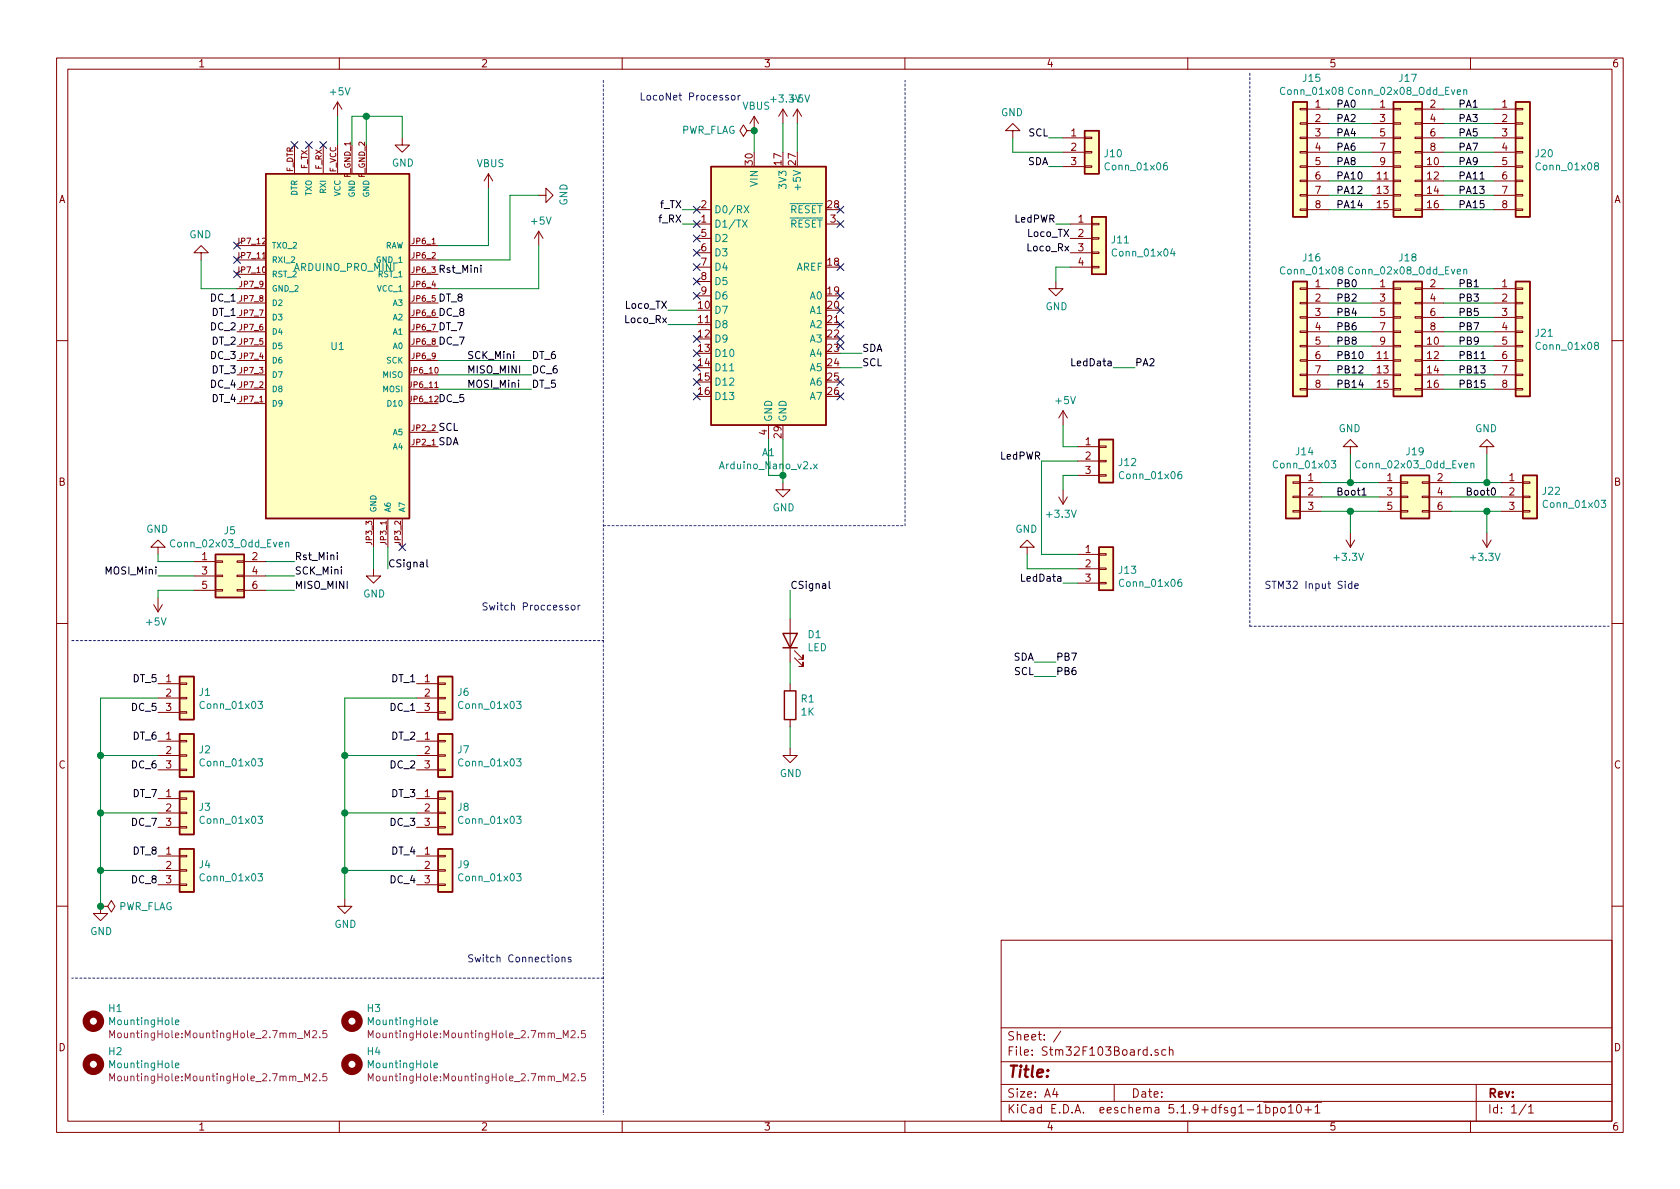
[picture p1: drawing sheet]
EESchema Schematic File Version 4
EELAYER 30 0
EELAYER END
$Descr A4 11693 8268
encoding utf-8
Sheet 1 1
Title ""
Date ""
Rev ""
Comp ""
Comment1 ""
Comment2 ""
Comment3 ""
Comment4 ""
$EndDescr
$Comp
L MCU_Module:Arduino_Nano_v2.x A1
U 1 1
P 5350 2050
F 0 "A1" H 5350 961 50  0000 C CNN
F 1 "Arduino_Nano_v2.x" H 5350 870 50  0000 C CNN
F 2 "Module:Arduino_Nano" H 5350 2050 50  0001 C CIN
F 3 "https://www.arduino.cc/en/uploads/Main/ArduinoNanoManual23.pdf" H 5350 2050 50  0001 C CNN
	1    5350 2050
	1    0    0    -1  
$EndComp
NoConn ~ 4850 1450
NoConn ~ 2050 1000
NoConn ~ 4850 1550
$Comp
L power:GND #PWR022
U 1 1
P 10350 3150
F 0 "#PWR022" H 10350 2900 50  0001 C CNN
F 1 "GND" H 10355 2977 50  0000 C CNN
F 2 "" H 10350 3150 50  0001 C CNN
F 3 "" H 10350 3150 50  0001 C CNN
	1    10350 3150
	-1   0    0    1   
$EndComp
Wire Wire Line
	5350 3300 5450 3300
Wire Wire Line
	5450 3300 5450 3350
Wire Wire Line
	5450 3050 5450 3300
Connection ~ 5450 3300
Wire Wire Line
	5350 3050 5350 3300
$Comp
L power:+5V #PWR010
U 1 1
P 3750 1700
F 0 "#PWR010" H 3750 1550 50  0001 C CNN
F 1 "+5V" H 3765 1873 50  0000 C CNN
F 2 "" H 3750 1700 50  0001 C CNN
F 3 "" H 3750 1700 50  0001 C CNN
	1    3750 1700
	1    0    0    -1  
$EndComp
$Comp
L power:+5V #PWR013
U 1 1
P 5550 850
F 0 "#PWR013" H 5550 700 50  0001 C CNN
F 1 "+5V" H 5565 1023 50  0000 C CNN
F 2 "" H 5550 850 50  0001 C CNN
F 3 "" H 5550 850 50  0001 C CNN
	1    5550 850 
	1    0    0    -1  
$EndComp
Wire Wire Line
	5550 1050 5550 850 
$Comp
L power:VBUS #PWR011
U 1 1
P 5250 900
F 0 "#PWR011" H 5250 750 50  0001 C CNN
F 1 "VBUS" H 5265 1073 50  0000 C CNN
F 2 "" H 5250 900 50  0001 C CNN
F 3 "" H 5250 900 50  0001 C CNN
	1    5250 900 
	1    0    0    -1  
$EndComp
$Comp
L power:VBUS #PWR08
U 1 1
P 3400 1300
F 0 "#PWR08" H 3400 1150 50  0001 C CNN
F 1 "VBUS" H 3415 1473 50  0000 C CNN
F 2 "" H 3400 1300 50  0001 C CNN
F 3 "" H 3400 1300 50  0001 C CNN
	1    3400 1300
	1    0    0    -1  
$EndComp
Wire Wire Line
	3400 1300 3400 1700
Wire Wire Line
	3400 1700 3050 1700
Wire Wire Line
	5250 900  5250 1050
Text Label 3050 3100 0    50   ~ 0
SDA
Text Label 3050 3000 0    50   ~ 0
SCL
Text Label 6000 2450 0    50   ~ 0
SDA
Text Label 6000 2550 0    50   ~ 0
SCL
Wire Wire Line
	6000 2450 5850 2450
Wire Wire Line
	6000 2550 5850 2550
Text Label 3250 2700 0    50   ~ 0
MOSI_Mini
Text Label 3050 1900 0    50   ~ 0
Rst_Mini
Text Label 3250 2500 0    50   ~ 0
SCK_Mini
Text Label 3250 2600 0    50   ~ 0
MISO_MINI
NoConn ~ 2150 1000
NoConn ~ 2250 1000
NoConn ~ 5850 1450
NoConn ~ 5850 1550
NoConn ~ 5850 1850
Text Label 1650 2200 2    50   ~ 0
DT_1
Text Label 1650 2400 2    50   ~ 0
DT_2
Text Label 1650 2600 2    50   ~ 0
DT_3
Text Label 1650 2800 2    50   ~ 0
DT_4
Text Label 3700 2700 0    50   ~ 0
DT_5
Text Label 3700 2500 0    50   ~ 0
DT_6
Text Label 3050 2300 0    50   ~ 0
DT_7
Text Label 3050 2100 0    50   ~ 0
DT_8
Text Label 1650 2100 2    50   ~ 0
DC_1
Text Label 1650 2300 2    50   ~ 0
DC_2
Text Label 1650 2500 2    50   ~ 0
DC_3
Text Label 1650 2700 2    50   ~ 0
DC_4
Text Label 3050 2800 0    50   ~ 0
DC_5
Text Label 3700 2600 0    50   ~ 0
DC_6
Text Label 3050 2400 0    50   ~ 0
DC_7
Text Label 3050 2200 0    50   ~ 0
DC_8
Text Label 4650 2150 2    50   ~ 0
Loco_TX
Text Label 4650 2250 2    50   ~ 0
Loco_Rx
Text Label 4750 1550 2    50   ~ 0
f_RX
Text Label 4750 1450 2    50   ~ 0
f_TX
Wire Wire Line
	4750 1450 4850 1450
Wire Wire Line
	4750 1550 4850 1550
Wire Wire Line
	4650 2250 4850 2250
Wire Wire Line
	4650 2150 4850 2150
NoConn ~ 2800 3800
Wire Wire Line
	3700 2500 3050 2500
Wire Wire Line
	3700 2600 3050 2600
Wire Wire Line
	3700 2700 3050 2700
$Comp
L Connector_Generic:Conn_01x03 J10
U 1 1
P 7600 1050
F 0 "J10" H 7680 1042 50  0000 L CNN
F 1 "Conn_01x06" H 7680 951 50  0000 L CNN
F 2 "Connector_PinHeader_2.54mm:PinHeader_1x03_P2.54mm_Vertical" H 7600 1050 50  0001 C CNN
F 3 "~" H 7600 1050 50  0001 C CNN
	1    7600 1050
	1    0    0    -1  
$EndComp
$Comp
L power:+3.3V #PWR012
U 1 1
P 5450 850
F 0 "#PWR012" H 5450 700 50  0001 C CNN
F 1 "+3.3V" H 5465 1023 50  0000 C CNN
F 2 "" H 5450 850 50  0001 C CNN
F 3 "" H 5450 850 50  0001 C CNN
	1    5450 850 
	1    0    0    -1  
$EndComp
Wire Wire Line
	5450 850  5450 1050
Text Label 7300 950  2    50   ~ 0
SCL
Text Label 7300 1150 2    50   ~ 0
SDA
Wire Wire Line
	7300 950  7400 950 
Wire Wire Line
	7300 1150 7400 1150
$Comp
L power:GND #PWR014
U 1 1
P 7050 950
F 0 "#PWR014" H 7050 700 50  0001 C CNN
F 1 "GND" H 7055 777 50  0000 C CNN
F 2 "" H 7050 950 50  0001 C CNN
F 3 "" H 7050 950 50  0001 C CNN
	1    7050 950 
	-1   0    0    1   
$EndComp
Wire Wire Line
	7050 950  7050 1050
$Comp
L Connector_Generic:Conn_01x03 J6
U 1 1
P 3100 4850
F 0 "J6" H 3180 4892 50  0000 L CNN
F 1 "Conn_01x03" H 3180 4801 50  0000 L CNN
F 2 "Connector_PinHeader_2.54mm:PinHeader_1x03_P2.54mm_Vertical" H 3100 4850 50  0001 C CNN
F 3 "~" H 3100 4850 50  0001 C CNN
	1    3100 4850
	1    0    0    -1  
$EndComp
$Comp
L Connector_Generic:Conn_01x03 J7
U 1 1
P 3100 5250
F 0 "J7" H 3180 5292 50  0000 L CNN
F 1 "Conn_01x03" H 3180 5201 50  0000 L CNN
F 2 "Connector_PinHeader_2.54mm:PinHeader_1x03_P2.54mm_Vertical" H 3100 5250 50  0001 C CNN
F 3 "~" H 3100 5250 50  0001 C CNN
	1    3100 5250
	1    0    0    -1  
$EndComp
$Comp
L Connector_Generic:Conn_01x03 J8
U 1 1
P 3100 5650
F 0 "J8" H 3180 5692 50  0000 L CNN
F 1 "Conn_01x03" H 3180 5601 50  0000 L CNN
F 2 "Connector_PinHeader_2.54mm:PinHeader_1x03_P2.54mm_Vertical" H 3100 5650 50  0001 C CNN
F 3 "~" H 3100 5650 50  0001 C CNN
	1    3100 5650
	1    0    0    -1  
$EndComp
$Comp
L Connector_Generic:Conn_01x03 J9
U 1 1
P 3100 6050
F 0 "J9" H 3180 6092 50  0000 L CNN
F 1 "Conn_01x03" H 3180 6001 50  0000 L CNN
F 2 "Connector_PinHeader_2.54mm:PinHeader_1x03_P2.54mm_Vertical" H 3100 6050 50  0001 C CNN
F 3 "~" H 3100 6050 50  0001 C CNN
	1    3100 6050
	1    0    0    -1  
$EndComp
$Comp
L Connector_Generic:Conn_01x03 J1
U 1 1
P 1300 4850
F 0 "J1" H 1380 4892 50  0000 L CNN
F 1 "Conn_01x03" H 1380 4801 50  0000 L CNN
F 2 "Connector_PinHeader_2.54mm:PinHeader_1x03_P2.54mm_Vertical" H 1300 4850 50  0001 C CNN
F 3 "~" H 1300 4850 50  0001 C CNN
	1    1300 4850
	1    0    0    -1  
$EndComp
$Comp
L Connector_Generic:Conn_01x03 J2
U 1 1
P 1300 5250
F 0 "J2" H 1380 5292 50  0000 L CNN
F 1 "Conn_01x03" H 1380 5201 50  0000 L CNN
F 2 "Connector_PinHeader_2.54mm:PinHeader_1x03_P2.54mm_Vertical" H 1300 5250 50  0001 C CNN
F 3 "~" H 1300 5250 50  0001 C CNN
	1    1300 5250
	1    0    0    -1  
$EndComp
$Comp
L Connector_Generic:Conn_01x03 J3
U 1 1
P 1300 5650
F 0 "J3" H 1380 5692 50  0000 L CNN
F 1 "Conn_01x03" H 1380 5601 50  0000 L CNN
F 2 "Connector_PinHeader_2.54mm:PinHeader_1x03_P2.54mm_Vertical" H 1300 5650 50  0001 C CNN
F 3 "~" H 1300 5650 50  0001 C CNN
	1    1300 5650
	1    0    0    -1  
$EndComp
$Comp
L Connector_Generic:Conn_01x03 J4
U 1 1
P 1300 6050
F 0 "J4" H 1380 6092 50  0000 L CNN
F 1 "Conn_01x03" H 1380 6001 50  0000 L CNN
F 2 "Connector_PinHeader_2.54mm:PinHeader_1x03_P2.54mm_Vertical" H 1300 6050 50  0001 C CNN
F 3 "~" H 1300 6050 50  0001 C CNN
	1    1300 6050
	1    0    0    -1  
$EndComp
$Comp
L power:GND #PWR06
U 1 1
P 2400 6250
F 0 "#PWR06" H 2400 6000 50  0001 C CNN
F 1 "GND" H 2405 6077 50  0000 C CNN
F 2 "" H 2400 6250 50  0001 C CNN
F 3 "" H 2400 6250 50  0001 C CNN
	1    2400 6250
	1    0    0    -1  
$EndComp
Wire Wire Line
	2400 6250 2400 6050
Wire Wire Line
	2400 6050 2900 6050
Wire Wire Line
	2400 6050 2400 5650
Wire Wire Line
	2400 5650 2900 5650
Connection ~ 2400 6050
Wire Wire Line
	2400 5650 2400 5250
Wire Wire Line
	2400 5250 2900 5250
Wire Wire Line
	2400 5250 2400 4850
Wire Wire Line
	2400 4850 2900 4850
Connection ~ 2400 5250
Connection ~ 2400 5650
$Comp
L power:GND #PWR01
U 1 1
P 700 6300
F 0 "#PWR01" H 700 6050 50  0001 C CNN
F 1 "GND" H 705 6127 50  0000 C CNN
F 2 "" H 700 6300 50  0001 C CNN
F 3 "" H 700 6300 50  0001 C CNN
	1    700  6300
	1    0    0    -1  
$EndComp
Wire Wire Line
	700  6300 700  6050
Wire Wire Line
	700  6050 1100 6050
Wire Wire Line
	1100 5650 700  5650
Wire Wire Line
	700  5650 700  6050
Connection ~ 700  6050
Wire Wire Line
	1100 5250 700  5250
Wire Wire Line
	700  5250 700  5650
Connection ~ 700  5650
Wire Wire Line
	1100 4850 700  4850
Wire Wire Line
	700  4850 700  5250
Connection ~ 700  5250
Text Label 2900 4750 2    50   ~ 0
DT_1
Text Label 2900 5150 2    50   ~ 0
DT_2
Text Label 2900 5550 2    50   ~ 0
DT_3
Text Label 2900 5950 2    50   ~ 0
DT_4
Text Label 2900 4950 2    50   ~ 0
DC_1
Text Label 2900 5350 2    50   ~ 0
DC_2
Text Label 2900 5750 2    50   ~ 0
DC_3
Text Label 2900 6150 2    50   ~ 0
DC_4
Text Label 1100 4750 2    50   ~ 0
DT_5
Text Label 1100 4950 2    50   ~ 0
DC_5
Text Label 1100 5350 2    50   ~ 0
DC_6
Text Label 1100 5150 2    50   ~ 0
DT_6
Text Label 1100 5550 2    50   ~ 0
DT_7
Text Label 1100 5750 2    50   ~ 0
DC_7
Text Label 1100 5950 2    50   ~ 0
DT_8
Text Label 1100 6150 2    50   ~ 0
DC_8
$Comp
L Connector_Generic:Conn_01x04 J11
U 1 1
P 7650 1650
F 0 "J11" H 7730 1642 50  0000 L CNN
F 1 "Conn_01x04" H 7730 1551 50  0000 L CNN
F 2 "Connector_JST:JST_XH_B4B-XH-A_1x04_P2.50mm_Vertical" H 7650 1650 50  0001 C CNN
F 3 "~" H 7650 1650 50  0001 C CNN
	1    7650 1650
	1    0    0    -1  
$EndComp
$Comp
L power:GND #PWR017
U 1 1
P 7350 1950
F 0 "#PWR017" H 7350 1700 50  0001 C CNN
F 1 "GND" H 7355 1777 50  0000 C CNN
F 2 "" H 7350 1950 50  0001 C CNN
F 3 "" H 7350 1950 50  0001 C CNN
	1    7350 1950
	1    0    0    -1  
$EndComp
Wire Wire Line
	7350 1950 7350 1850
Wire Wire Line
	7350 1850 7450 1850
Wire Wire Line
	7350 1550 7450 1550
Text Label 7450 1650 2    50   ~ 0
Loco_TX
Text Label 7450 1750 2    50   ~ 0
Loco_Rx
$Comp
L power:GND #PWR04
U 1 1
P 1400 1800
F 0 "#PWR04" H 1400 1550 50  0001 C CNN
F 1 "GND" H 1405 1627 50  0000 C CNN
F 2 "" H 1400 1800 50  0001 C CNN
F 3 "" H 1400 1800 50  0001 C CNN
	1    1400 1800
	-1   0    0    1   
$EndComp
Wire Wire Line
	1400 1800 1400 2000
Wire Wire Line
	1400 2000 1650 2000
NoConn ~ 4850 1650
NoConn ~ 4850 1750
NoConn ~ 4850 1850
NoConn ~ 4850 1950
NoConn ~ 4850 2050
NoConn ~ 4850 2350
NoConn ~ 4850 2450
NoConn ~ 4850 2550
NoConn ~ 4850 2650
NoConn ~ 5850 2750
NoConn ~ 5850 2650
NoConn ~ 5850 2400
NoConn ~ 5850 2350
NoConn ~ 5850 2250
NoConn ~ 5850 2150
NoConn ~ 5850 2050
NoConn ~ 4850 2750
NoConn ~ 1650 1800
NoConn ~ 1650 1700
Wire Wire Line
	7050 1050 7400 1050
$Comp
L Connector_Generic:Conn_01x03 J13
U 1 1
P 7700 3950
F 0 "J13" H 7780 3942 50  0000 L CNN
F 1 "Conn_01x06" H 7780 3851 50  0000 L CNN
F 2 "Connector_PinHeader_2.54mm:PinHeader_1x03_P2.54mm_Vertical" H 7700 3950 50  0001 C CNN
F 3 "~" H 7700 3950 50  0001 C CNN
	1    7700 3950
	1    0    0    -1  
$EndComp
$Comp
L power:GND #PWR015
U 1 1
P 7150 3850
F 0 "#PWR015" H 7150 3600 50  0001 C CNN
F 1 "GND" H 7155 3677 50  0000 C CNN
F 2 "" H 7150 3850 50  0001 C CNN
F 3 "" H 7150 3850 50  0001 C CNN
	1    7150 3850
	-1   0    0    1   
$EndComp
Wire Wire Line
	7150 3850 7150 3950
Wire Wire Line
	7150 3950 7500 3950
Wire Wire Line
	7250 3850 7500 3850
$Comp
L power:+5V #PWR018
U 1 1
P 7400 2950
F 0 "#PWR018" H 7400 2800 50  0001 C CNN
F 1 "+5V" H 7415 3123 50  0000 C CNN
F 2 "" H 7400 2950 50  0001 C CNN
F 3 "" H 7400 2950 50  0001 C CNN
	1    7400 2950
	1    0    0    -1  
$EndComp
Text Label 7400 4050 2    50   ~ 0
LedData
Wire Wire Line
	7400 4050 7500 4050
$Comp
L Connector_Generic:Conn_02x08_Odd_Even J17
U 1 1
P 9750 1050
F 0 "J17" H 9800 1567 50  0000 C CNN
F 1 "Conn_02x08_Odd_Even" H 9800 1476 50  0000 C CNN
F 2 "Connector_IDC:IDC-Header_2x08_P2.54mm_Vertical" H 9750 1050 50  0001 C CNN
F 3 "~" H 9750 1050 50  0001 C CNN
	1    9750 1050
	1    0    0    -1  
$EndComp
$Comp
L Connector_Generic:Conn_02x08_Odd_Even J18
U 1 1
P 9750 2300
F 0 "J18" H 9800 2817 50  0000 C CNN
F 1 "Conn_02x08_Odd_Even" H 9800 2726 50  0000 C CNN
F 2 "Connector_IDC:IDC-Header_2x08_P2.54mm_Vertical" H 9750 2300 50  0001 C CNN
F 3 "~" H 9750 2300 50  0001 C CNN
	1    9750 2300
	1    0    0    -1  
$EndComp
Text Label 9300 750  0    50   ~ 0
PA0
Text Label 10150 750  0    50   ~ 0
PA1
Text Label 9300 850  0    50   ~ 0
PA2
Text Label 10150 850  0    50   ~ 0
PA3
Text Label 9300 950  0    50   ~ 0
PA4
Text Label 10150 950  0    50   ~ 0
PA5
Text Label 9300 1050 0    50   ~ 0
PA6
Text Label 10150 1050 0    50   ~ 0
PA7
Text Label 9300 1150 0    50   ~ 0
PA8
Text Label 10150 1150 0    50   ~ 0
PA9
Text Label 9300 1250 0    50   ~ 0
PA10
Text Label 10150 1250 0    50   ~ 0
PA11
Text Label 9300 1350 0    50   ~ 0
PA12
Text Label 10150 1350 0    50   ~ 0
PA13
Text Label 9300 1450 0    50   ~ 0
PA14
Text Label 10150 1450 0    50   ~ 0
PA15
Text Label 9300 2000 0    50   ~ 0
PB0
Text Label 10150 2000 0    50   ~ 0
PB1
Text Label 9300 2100 0    50   ~ 0
PB2
Text Label 10150 2100 0    50   ~ 0
PB3
Text Label 9300 2200 0    50   ~ 0
PB4
Text Label 10150 2200 0    50   ~ 0
PB5
Text Label 9300 2300 0    50   ~ 0
PB6
Text Label 10150 2300 0    50   ~ 0
PB7
Text Label 9300 2400 0    50   ~ 0
PB8
Text Label 10150 2400 0    50   ~ 0
PB9
Text Label 9300 2500 0    50   ~ 0
PB10
Text Label 10150 2500 0    50   ~ 0
PB11
Text Label 9300 2600 0    50   ~ 0
PB12
Text Label 10150 2600 0    50   ~ 0
PB13
Text Label 9300 2700 0    50   ~ 0
PB14
Text Label 10150 2700 0    50   ~ 0
PB15
$Comp
L Connector_Generic:Conn_01x08 J21
U 1 1
P 10600 2300
F 0 "J21" H 10680 2292 50  0000 L CNN
F 1 "Conn_01x08" H 10680 2201 50  0000 L CNN
F 2 "Connector_PinHeader_2.54mm:PinHeader_1x08_P2.54mm_Vertical" H 10600 2300 50  0001 C CNN
F 3 "~" H 10600 2300 50  0001 C CNN
	1    10600 2300
	1    0    0    -1  
$EndComp
$Comp
L Connector_Generic:Conn_01x08 J16
U 1 1
P 9050 2300
F 0 "J16" H 8968 2817 50  0000 C CNN
F 1 "Conn_01x08" H 8968 2726 50  0000 C CNN
F 2 "Connector_PinHeader_2.54mm:PinHeader_1x08_P2.54mm_Vertical" H 9050 2300 50  0001 C CNN
F 3 "~" H 9050 2300 50  0001 C CNN
	1    9050 2300
	-1   0    0    -1  
$EndComp
$Comp
L Connector_Generic:Conn_01x08 J15
U 1 1
P 9050 1050
F 0 "J15" H 8968 1567 50  0000 C CNN
F 1 "Conn_01x08" H 8968 1476 50  0000 C CNN
F 2 "Connector_PinHeader_2.54mm:PinHeader_1x08_P2.54mm_Vertical" H 9050 1050 50  0001 C CNN
F 3 "~" H 9050 1050 50  0001 C CNN
	1    9050 1050
	-1   0    0    -1  
$EndComp
$Comp
L Connector_Generic:Conn_01x08 J20
U 1 1
P 10600 1050
F 0 "J20" H 10680 1042 50  0000 L CNN
F 1 "Conn_01x08" H 10680 951 50  0000 L CNN
F 2 "Connector_PinHeader_2.54mm:PinHeader_1x08_P2.54mm_Vertical" H 10600 1050 50  0001 C CNN
F 3 "~" H 10600 1050 50  0001 C CNN
	1    10600 1050
	1    0    0    -1  
$EndComp
Wire Wire Line
	10050 2700 10400 2700
Wire Wire Line
	10050 2600 10400 2600
Wire Wire Line
	10050 2500 10400 2500
Wire Wire Line
	10050 2400 10400 2400
Wire Wire Line
	10050 2300 10400 2300
Wire Wire Line
	10050 2200 10400 2200
Wire Wire Line
	10050 2100 10400 2100
Wire Wire Line
	10050 2000 10400 2000
Wire Wire Line
	9250 2000 9550 2000
Wire Wire Line
	9250 2100 9550 2100
Wire Wire Line
	9250 2200 9550 2200
Wire Wire Line
	9250 2300 9550 2300
Wire Wire Line
	9250 2400 9550 2400
Wire Wire Line
	9250 2500 9550 2500
Wire Wire Line
	9250 2600 9550 2600
Wire Wire Line
	9250 2700 9550 2700
Wire Wire Line
	9250 1450 9550 1450
Wire Wire Line
	9250 1350 9550 1350
Wire Wire Line
	9250 1250 9550 1250
Wire Wire Line
	9250 1150 9550 1150
Wire Wire Line
	9250 1050 9550 1050
Wire Wire Line
	9250 950  9550 950 
Wire Wire Line
	9250 850  9550 850 
Wire Wire Line
	9250 750  9550 750 
Wire Wire Line
	10050 1450 10400 1450
Wire Wire Line
	10050 1350 10400 1350
Wire Wire Line
	10050 1250 10400 1250
Wire Wire Line
	10050 1150 10400 1150
Wire Wire Line
	10050 1050 10400 1050
Wire Wire Line
	10050 950  10400 950 
Wire Wire Line
	10050 850  10400 850 
Wire Wire Line
	10050 750  10400 750 
$Comp
L Mechanical:MountingHole H1
U 1 1
P 650 7100
F 0 "H1" H 750 7191 50  0000 L CNN
F 1 "MountingHole" H 750 7100 50  0000 L CNN
F 2 "MountingHole:MountingHole_2.7mm_M2.5" H 750 7009 50  0000 L CNN
F 3 "~" H 650 7100 50  0001 C CNN
	1    650  7100
	1    0    0    -1  
$EndComp
$Comp
L Mechanical:MountingHole H2
U 1 1
P 650 7400
F 0 "H2" H 750 7491 50  0000 L CNN
F 1 "MountingHole" H 750 7400 50  0000 L CNN
F 2 "MountingHole:MountingHole_2.7mm_M2.5" H 750 7309 50  0000 L CNN
F 3 "~" H 650 7400 50  0001 C CNN
	1    650  7400
	1    0    0    -1  
$EndComp
$Comp
L Mechanical:MountingHole H3
U 1 1
P 2450 7100
F 0 "H3" H 2550 7191 50  0000 L CNN
F 1 "MountingHole" H 2550 7100 50  0000 L CNN
F 2 "MountingHole:MountingHole_2.7mm_M2.5" H 2550 7009 50  0000 L CNN
F 3 "~" H 2450 7100 50  0001 C CNN
	1    2450 7100
	1    0    0    -1  
$EndComp
$Comp
L Mechanical:MountingHole H4
U 1 1
P 2450 7400
F 0 "H4" H 2550 7491 50  0000 L CNN
F 1 "MountingHole" H 2550 7400 50  0000 L CNN
F 2 "MountingHole:MountingHole_2.7mm_M2.5" H 2550 7309 50  0000 L CNN
F 3 "~" H 2450 7400 50  0001 C CNN
	1    2450 7400
	1    0    0    -1  
$EndComp
$Comp
L Connector_Generic:Conn_02x03_Odd_Even J19
U 1 1
P 9800 3450
F 0 "J19" H 9850 3767 50  0000 C CNN
F 1 "Conn_02x03_Odd_Even" H 9850 3676 50  0000 C CNN
F 2 "Connector_PinHeader_2.54mm:PinHeader_2x03_P2.54mm_Vertical" H 9800 3450 50  0001 C CNN
F 3 "~" H 9800 3450 50  0001 C CNN
	1    9800 3450
	1    0    0    -1  
$EndComp
$Comp
L Connector_Generic:Conn_01x03 J22
U 1 1
P 10650 3450
F 0 "J22" H 10730 3492 50  0000 L CNN
F 1 "Conn_01x03" H 10730 3401 50  0000 L CNN
F 2 "Connector_PinHeader_2.54mm:PinHeader_1x03_P2.54mm_Vertical" H 10650 3450 50  0001 C CNN
F 3 "~" H 10650 3450 50  0001 C CNN
	1    10650 3450
	1    0    0    -1  
$EndComp
$Comp
L Connector_Generic:Conn_01x03 J14
U 1 1
P 9000 3450
F 0 "J14" H 8918 3767 50  0000 C CNN
F 1 "Conn_01x03" H 8918 3676 50  0000 C CNN
F 2 "Connector_PinHeader_2.54mm:PinHeader_1x03_P2.54mm_Vertical" H 9000 3450 50  0001 C CNN
F 3 "~" H 9000 3450 50  0001 C CNN
	1    9000 3450
	-1   0    0    -1  
$EndComp
Wire Wire Line
	10450 3350 10350 3350
Wire Wire Line
	10100 3450 10450 3450
Wire Wire Line
	10450 3550 10350 3550
Wire Wire Line
	9600 3550 9400 3550
Wire Wire Line
	9200 3450 9600 3450
Wire Wire Line
	9600 3350 9400 3350
$Comp
L power:GND #PWR020
U 1 1
P 9400 3150
F 0 "#PWR020" H 9400 2900 50  0001 C CNN
F 1 "GND" H 9405 2977 50  0000 C CNN
F 2 "" H 9400 3150 50  0001 C CNN
F 3 "" H 9400 3150 50  0001 C CNN
	1    9400 3150
	-1   0    0    1   
$EndComp
Wire Wire Line
	9400 3150 9400 3350
Connection ~ 9400 3350
Wire Wire Line
	9400 3350 9200 3350
Wire Wire Line
	10350 3150 10350 3350
Connection ~ 10350 3350
Wire Wire Line
	10350 3350 10100 3350
$Comp
L power:+3.3V #PWR023
U 1 1
P 10350 3700
F 0 "#PWR023" H 10350 3550 50  0001 C CNN
F 1 "+3.3V" H 10365 3873 50  0000 C CNN
F 2 "" H 10350 3700 50  0001 C CNN
F 3 "" H 10350 3700 50  0001 C CNN
	1    10350 3700
	-1   0    0    1   
$EndComp
$Comp
L power:+3.3V #PWR021
U 1 1
P 9400 3700
F 0 "#PWR021" H 9400 3550 50  0001 C CNN
F 1 "+3.3V" H 9415 3873 50  0000 C CNN
F 2 "" H 9400 3700 50  0001 C CNN
F 3 "" H 9400 3700 50  0001 C CNN
	1    9400 3700
	-1   0    0    1   
$EndComp
Wire Wire Line
	9400 3700 9400 3550
Connection ~ 9400 3550
Wire Wire Line
	9400 3550 9200 3550
Wire Wire Line
	10350 3700 10350 3550
Connection ~ 10350 3550
Wire Wire Line
	10350 3550 10100 3550
Text Label 10200 3450 0    50   ~ 0
Boot0
Text Label 9300 3450 0    50   ~ 0
Boot1
$Comp
L power:+5V #PWR05
U 1 1
P 2350 800
F 0 "#PWR05" H 2350 650 50  0001 C CNN
F 1 "+5V" H 2365 973 50  0000 C CNN
F 2 "" H 2350 800 50  0001 C CNN
F 3 "" H 2350 800 50  0001 C CNN
	1    2350 800 
	1    0    0    -1  
$EndComp
Wire Wire Line
	2350 800  2350 1000
$Comp
L power:GND #PWR07
U 1 1
P 2800 950
F 0 "#PWR07" H 2800 700 50  0001 C CNN
F 1 "GND" H 2805 777 50  0000 C CNN
F 2 "" H 2800 950 50  0001 C CNN
F 3 "" H 2800 950 50  0001 C CNN
	1    2800 950 
	1    0    0    -1  
$EndComp
Wire Wire Line
	2800 950  2800 800 
Wire Wire Line
	2800 800  2550 800 
Wire Wire Line
	2450 800  2450 1000
Wire Wire Line
	2550 1000 2550 800 
Connection ~ 2550 800 
Wire Wire Line
	2550 800  2450 800 
Wire Wire Line
	1100 3900 1100 3850
Wire Wire Line
	1350 3900 1100 3900
Wire Wire Line
	1100 4000 1350 4000
Wire Wire Line
	1100 4100 1350 4100
Wire Wire Line
	1100 4150 1100 4100
$Comp
L power:+5V #PWR03
U 1 1
P 1100 4150
F 0 "#PWR03" H 1100 4000 50  0001 C CNN
F 1 "+5V" H 1115 4323 50  0000 C CNN
F 2 "" H 1100 4150 50  0001 C CNN
F 3 "" H 1100 4150 50  0001 C CNN
	1    1100 4150
	-1   0    0    1   
$EndComp
Text Label 1100 4000 2    50   ~ 0
MOSI_Mini
Wire Wire Line
	2050 4100 1850 4100
Wire Wire Line
	2050 4000 1850 4000
Wire Wire Line
	2050 3900 1850 3900
Text Label 2050 4100 0    50   ~ 0
MISO_MINI
Text Label 2050 4000 0    50   ~ 0
SCK_Mini
Text Label 2050 3900 0    50   ~ 0
Rst_Mini
$Comp
L Connector_Generic:Conn_02x03_Odd_Even J5
U 1 1
P 1550 4000
F 0 "J5" H 1600 4317 50  0000 C CNN
F 1 "Conn_02x03_Odd_Even" H 1600 4226 50  0000 C CNN
F 2 "Connector_PinHeader_2.54mm:PinHeader_2x03_P2.54mm_Vertical" H 1550 4000 50  0001 C CNN
F 3 "~" H 1550 4000 50  0001 C CNN
	1    1550 4000
	1    0    0    -1  
$EndComp
$Comp
L power:GND #PWR02
U 1 1
P 1100 3850
F 0 "#PWR02" H 1100 3600 50  0001 C CNN
F 1 "GND" H 1105 3677 50  0000 C CNN
F 2 "" H 1100 3850 50  0001 C CNN
F 3 "" H 1100 3850 50  0001 C CNN
	1    1100 3850
	-1   0    0    1   
$EndComp
$Comp
L BoardArduinos:ARDUINO_PRO_MINI U1
U 1 1
P 2350 2400
F 0 "U1" H 2350 2400 50  0000 C CNN
F 1 "ARDUINO_PRO_MINI" H 2400 2950 50  0000 C CNN
F 2 "BoardArduinos:MODULE_ARDUINO_PRO_MINI" H 2350 2400 50  0001 L BNN
F 3 "" H 2350 2400 50  0001 L BNN
F 4 "N/A" H 2350 2400 50  0001 L BNN "MAXIMUM_PACKAGE_HEIGHT"
F 5 "SparkFun Electronics" H 2350 2400 50  0001 L BNN "MANUFACTURER"
F 6 "N/A" H 2350 2400 50  0001 L BNN "PARTREV"
F 7 "Manufacturer Recommendations" H 2350 2400 50  0001 L BNN "STANDARD"
	1    2350 2400
	1    0    0    -1  
$EndComp
Wire Wire Line
	3750 1700 3750 2000
Wire Wire Line
	3050 2000 3750 2000
$Comp
L power:GND #PWR09
U 1 1
P 3750 1350
F 0 "#PWR09" H 3750 1100 50  0001 C CNN
F 1 "GND" H 3755 1177 50  0000 C CNN
F 2 "" H 3750 1350 50  0001 C CNN
F 3 "" H 3750 1350 50  0001 C CNN
	1    3750 1350
	0    -1   -1   0   
$EndComp
Wire Wire Line
	3550 1350 3550 1800
Wire Wire Line
	3550 1800 3050 1800
Wire Wire Line
	3550 1350 3750 1350
NoConn ~ 1650 1900
Wire Notes Line
	8700 500  8700 4350
Wire Notes Line
	8700 4350 11200 4350
Text Notes 8800 4100 0    50   ~ 0
STM32 Input Side
Wire Notes Line
	4200 6800 500  6800
Wire Notes Line
	500  4450 4200 4450
Text Notes 3350 4250 0    50   ~ 0
Switch Proccessor
Text Notes 3250 6700 0    50   ~ 0
Switch Connections
Wire Notes Line
	4200 3650 6300 3650
Wire Notes Line
	6300 3650 6300 550 
Text Notes 4450 700  0    50   ~ 0
LocoNet Processor
Wire Notes Line
	4200 550  4200 7750
$Comp
L Connector_Generic:Conn_01x03 J12
U 1 1
P 7700 3200
F 0 "J12" H 7780 3192 50  0000 L CNN
F 1 "Conn_01x06" H 7780 3101 50  0000 L CNN
F 2 "Connector_PinHeader_2.54mm:PinHeader_1x03_P2.54mm_Vertical" H 7700 3200 50  0001 C CNN
F 3 "~" H 7700 3200 50  0001 C CNN
	1    7700 3200
	1    0    0    -1  
$EndComp
Wire Wire Line
	7400 2950 7400 3100
Wire Wire Line
	7400 3100 7500 3100
Wire Wire Line
	7500 3200 7250 3200
Wire Wire Line
	7250 3200 7250 3850
$Comp
L power:+3.3V #PWR019
U 1 1
P 7400 3400
F 0 "#PWR019" H 7400 3250 50  0001 C CNN
F 1 "+3.3V" H 7415 3573 50  0000 C CNN
F 2 "" H 7400 3400 50  0001 C CNN
F 3 "" H 7400 3400 50  0001 C CNN
	1    7400 3400
	-1   0    0    1   
$EndComp
Wire Wire Line
	7400 3400 7400 3300
Wire Wire Line
	7400 3300 7500 3300
Text Label 7250 3200 2    50   ~ 0
LedPWR
Text Label 7900 2550 0    50   ~ 0
PA2
Text Label 7750 2550 2    50   ~ 0
LedData
Wire Wire Line
	7750 2550 7900 2550
$Comp
L power:GND #PWR0101
U 1 1
P 5450 3350
F 0 "#PWR0101" H 5450 3100 50  0001 C CNN
F 1 "GND" H 5455 3177 50  0000 C CNN
F 2 "" H 5450 3350 50  0001 C CNN
F 3 "" H 5450 3350 50  0001 C CNN
	1    5450 3350
	1    0    0    -1  
$EndComp
Text Label 7350 4600 0    50   ~ 0
PB7
Text Label 7200 4600 2    50   ~ 0
SDA
Wire Wire Line
	7350 4600 7200 4600
Text Label 7200 4700 2    50   ~ 0
SCL
Text Label 7350 4700 0    50   ~ 0
PB6
Wire Wire Line
	7350 4700 7200 4700
$Comp
L power:GND #PWR0102
U 1 1
P 2600 3950
F 0 "#PWR0102" H 2600 3700 50  0001 C CNN
F 1 "GND" H 2605 3777 50  0000 C CNN
F 2 "" H 2600 3950 50  0001 C CNN
F 3 "" H 2600 3950 50  0001 C CNN
	1    2600 3950
	1    0    0    -1  
$EndComp
Wire Wire Line
	2600 3950 2600 3800
$Comp
L Device:LED D1
U 1 1
P 5500 4450
F 0 "D1" V 5539 4332 50  0000 R CNN
F 1 "LED" V 5448 4332 50  0000 R CNN
F 2 "LED_SMD:LED_1206_3216Metric" H 5500 4450 50  0001 C CNN
F 3 "~" H 5500 4450 50  0001 C CNN
	1    5500 4450
	0    -1   -1   0   
$EndComp
$Comp
L Device:R R1
U 1 1
P 5500 4900
F 0 "R1" H 5570 4946 50  0000 L CNN
F 1 "1K" H 5570 4855 50  0000 L CNN
F 2 "Resistor_SMD:R_1206_3216Metric" V 5430 4900 50  0001 C CNN
F 3 "~" H 5500 4900 50  0001 C CNN
	1    5500 4900
	1    0    0    -1  
$EndComp
Wire Wire Line
	5500 4750 5500 4600
$Comp
L power:GND #PWR0103
U 1 1
P 5500 5200
F 0 "#PWR0103" H 5500 4950 50  0001 C CNN
F 1 "GND" H 5505 5027 50  0000 C CNN
F 2 "" H 5500 5200 50  0001 C CNN
F 3 "" H 5500 5200 50  0001 C CNN
	1    5500 5200
	1    0    0    -1  
$EndComp
Wire Wire Line
	5500 5200 5500 5050
Text Label 5500 4100 0    50   ~ 0
CSignal
Wire Wire Line
	5500 4100 5500 4300
Text Label 2700 3950 0    50   ~ 0
CSignal
Wire Wire Line
	2700 3800 2700 3950
Text Label 7350 1550 2    50   ~ 0
LedPWR
$Comp
L power:PWR_FLAG #FLG0101
U 1 1
P 5250 900
F 0 "#FLG0101" H 5250 975 50  0001 C CNN
F 1 "PWR_FLAG" V 5250 1027 50  0000 L CNN
F 2 "" H 5250 900 50  0001 C CNN
F 3 "~" H 5250 900 50  0001 C CNN
	1    5250 900 
	0    -1   -1   0   
$EndComp
Connection ~ 5250 900 
$Comp
L power:PWR_FLAG #FLG0102
U 1 1
P 700 6300
F 0 "#FLG0102" H 700 6375 50  0001 C CNN
F 1 "PWR_FLAG" V 700 6428 50  0000 L CNN
F 2 "" H 700 6300 50  0001 C CNN
F 3 "~" H 700 6300 50  0001 C CNN
	1    700  6300
	0    1    1    0   
$EndComp
Connection ~ 700  6300
$EndSCHEMATC
